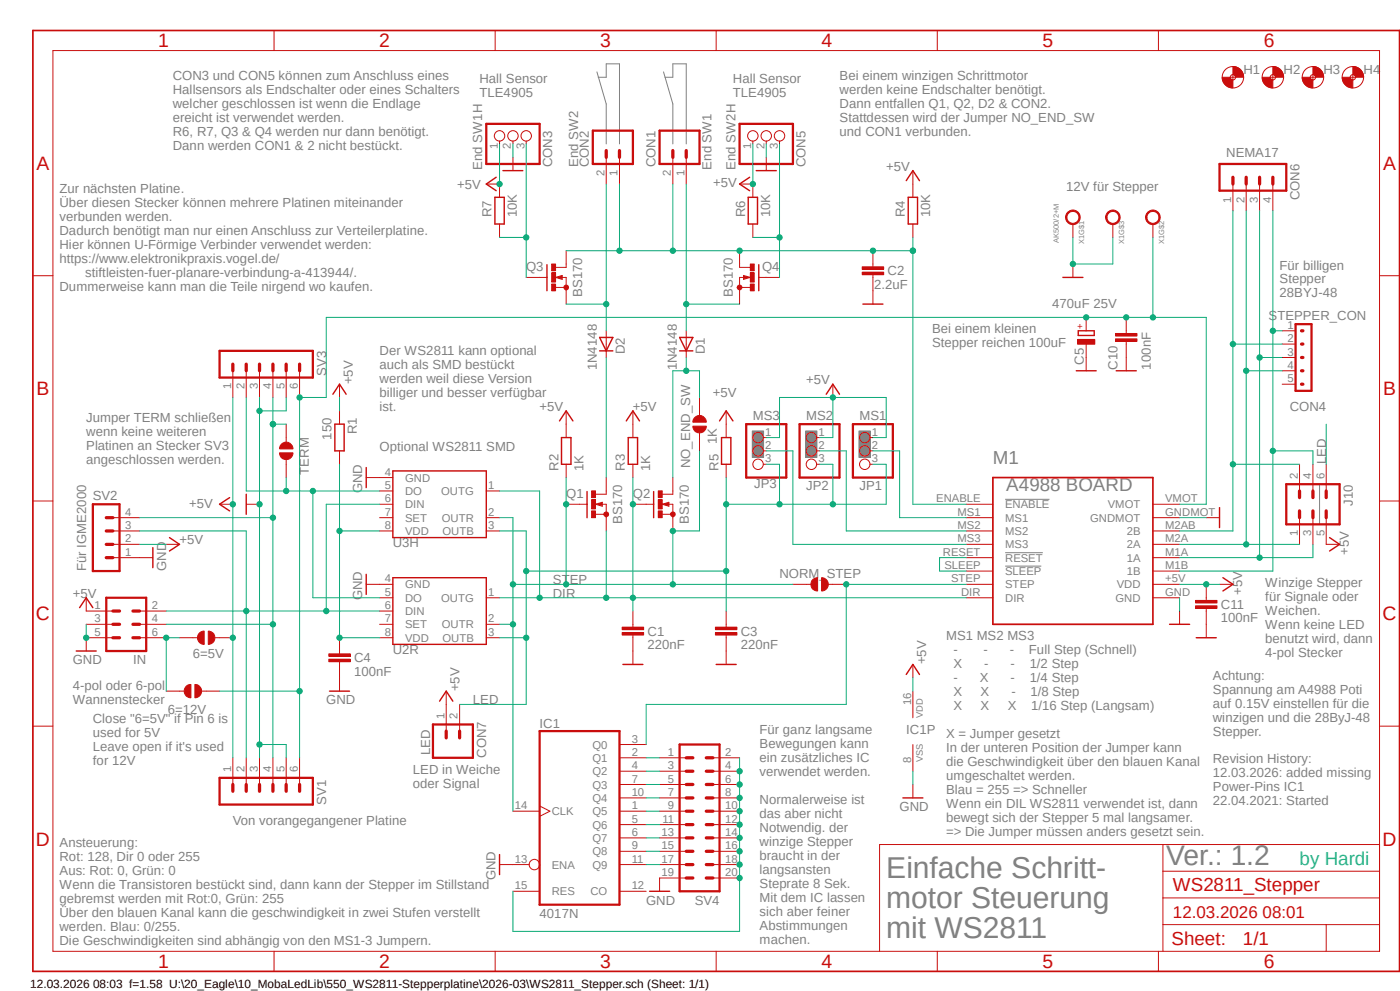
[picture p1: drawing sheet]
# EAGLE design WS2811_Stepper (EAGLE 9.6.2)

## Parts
6=5V  SOLDERJUMPERNO  [SJ_2S-NO]
6=12V  SOLDERJUMPERNO  [SJ_2S-NO]
C1  220nF  C-EU050-024X044  [C050-024X044]
C2  2.2uF  C-EU050-024X044  [C050-024X044]
C3  220nF  C-EU050-024X044  [C050-024X044]
C4  100nF  C-EU050-024X044  [C050-024X044]
C5  470uF 25V  CPOL-EUE5-10.5  [E5-10,5]
C10  100nF  C-EU050-024X044  [C050-024X044]
C11  100nF  C-EU050-024X044  [C050-024X044]
CON1  End SW1  M02PTH  [1X02]
CON2  End SW2  M02PTH  [1X02]
CON3  End SW1H  PINHD-1X3CB  [1X03-CLEANBIG]
CON4  STEPPER_CON  [STEPPER_CON]
CON5  End SW2H  PINHD-1X3CB  [1X03-CLEANBIG]
CON6  NEMA17  MA04-1  [MA04-1]
CON7  LED  M02PTH  [1X02]
D1  1N4148  1N4148DO35-7  [DO35-7]
D2  1N4148  1N4148DO35-7  [DO35-7]
H1  MOUNT-HOLE2.0  [2,0]
H2  MOUNT-HOLE2.0  [2,0]
H3  MOUNT-HOLE2.0  [2,0]
H4  MOUNT-HOLE2.0  [2,0]
IC1  4017N  [DIL16]
IN  ML6  [ML6]
J10  ML6  [ML6]
JP1  MS1  PINHD-1X3CB  [1X03-CLEANBIG]
JP2  MS2  PINHD-1X3CB  [1X03-CLEANBIG]
JP3  MS3  PINHD-1X3CB  [1X03-CLEANBIG]
M1  BOARD_A4988  [BOARD_A4988]
NO_END_SW  SOLDERJUMPERNO  [SJ_2S-NO]
NORM_STEP  SOLDERJUMPERNO  [SJ_2S-NO]
Q1  BS170  [SOT54E]
Q2  BS170  [SOT54E]
Q3  BS170  [SOT54E]
Q4  BS170  [SOT54E]
R1  150  RCL_R-EU_0204/7  [RCL_0204/7]
R2  1K  RCL_R-EU_0204/7  [RCL_0204/7]
R3  1K  RCL_R-EU_0204/7  [RCL_0204/7]
R4  10K  RCL_R-EU_0204/7  [RCL_0204/7]
R5  1K  RCL_R-EU_0204/7  [RCL_0204/7]
R6  10K  RCL_R-EU_0204/7  [RCL_0204/7]
R7  10K  RCL_R-EU_0204/7  [RCL_0204/7]
SV1  MA06-1  [MA06-1]
SV2  MA04-1  [MA04-1]
SV3  MA06-1  [MA06-1]
SV4  MA10-2  [MA10-2]
TERM  SOLDERJUMPERNO  [SJ_2S-NO]
U2R  WS2811  S3PO_MODUL_WS2811_SOUND_MP3-TF-16P_WS2811_AND_ATTINY_WS2811-ICTINY45-20-DIP  [S3PO_MODUL_WS2811_SOUND_MP3-TF-16P_WS2811_AND_ATTINY_WS2811_DIP08]
U3H  WS2811 SOT-8  S3PO_MODUL_WS2811_SOUND_MP3-TF-16P_WS2811_AND_ATTINY_WS2811-ICSOP8  [SOP8]
X1  AK500/2+M  [AK500/2+M]

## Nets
+5V: 6=5V.2 C11.1 CON3.1 CON5.1 CON7.1 IC1.16(VDD) IN.1 J10.5 JP1.1 JP2.1 JP3.1 M1.+5V(VDD) R1.1 R2.2 R3.2 R4.2 R5.2 R6.2 R7.2 SV1.1 SV2.2 SV3.1
DIR: C1.1 M1.DIR Q1.S Q2.G R3.1 U2R.1(OUTG) U3H.1(OUTG)
GND: C1.2 C2.2 C3.2 C4.2 C5.- C10.2 C11.2 CON3.2 CON5.2 IC1.8(VSS) IC1.13(ENA) IN.3 IN.5 M1.GND M1.GNDMOT SV1.3 SV1.5 SV2.1 SV3.3 SV3.5 SV4.19 U2R.4(GND) U3H.4(GND) X1.1 X1.M
LED: C3.1 CON7.2 J10.6 JP1.3 JP2.3 JP3.3 R5.1 U2R.3(OUTB) U3H.3(OUTB)
M1A: CON4.3 CON6.3 J10.3 M1.M1A(1A)
M1B: CON4.1 CON6.4 J10.4 M1.M1B(1B)
M2A: CON4.4 CON6.2 J10.1 M1.M2A(2A)
M2B: CON4.2 CON6.1 J10.2 M1.M2AB(2B)
N$1: M1.RESET(!RESET) M1.SLEEP(!SLEEP)
N$2: IN.2 SV1.2 SV2.3 U2R.6(DIN) U3H.6(DIN)
N$3: SV3.2 TERM.2 U2R.5(DO) U3H.5(DO)
N$4: IN.4 SV1.4 SV2.4 SV3.4 TERM.1
N$5: C4.1 R1.2 U2R.8(VDD) U3H.8(VDD)
N$6: C2.1 CON1.2 CON2.1 M1.ENABLE(!ENABLE) Q3.D Q4.D R4.1
N$8: CON1.1 D1.A Q4.S
N$9: CON2.2 D2.A Q3.S
N$10: CON5.3 Q4.G R6.1
N$11: D2.C Q1.D
N$13: D1.C NO_END_SW.1 Q2.D
N$14: JP2.2 M1.MS2
N$15: 6=5V.1 6=12V.2 IN.6
N$16: CON3.3 Q3.G R7.1
N$18: IC1.2(Q1) SV4.1
N$19: IC1.4(Q2) SV4.3
N$20: IC1.7(Q3) SV4.5
N$21: IC1.10(Q4) SV4.7
N$22: JP1.2 M1.MS1
N$23: IC1.1(Q5) SV4.9
N$24: IC1.5(Q6) SV4.11
N$25: IC1.6(Q7) SV4.13
N$26: IC1.9(Q8) SV4.15
N$27: JP3.2 M1.MS3
N$28: IC1.11(Q9) SV4.17
N$29: IC1.15(RES) SV4.2 SV4.4 SV4.6 SV4.8 SV4.10 SV4.12 SV4.14 SV4.16 SV4.18 SV4.20
N$33: IC1.3(Q0) M1.STEP NORM_STEP.2
STEP: IC1.14(CLK) NO_END_SW.2 NORM_STEP.1 Q1.G Q2.S R2.1 U2R.2(OUTR) U3H.2(OUTR)
VCC2: 6=12V.1 C5.+ C10.1 M1.VMOT SV1.6 SV3.6 X1.2
Unconnected: CON4.5 IC1.12(CO) U2R.7(SET) U3H.7(SET)

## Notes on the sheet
- CON3 und CON5 können zum Anschluss eines 
  Hallsensors als Endschalter oder eines Schalters
  welcher geschlossen ist wenn die Endlage
  ereicht ist verwendet werden. 
  R6, R7, Q3 & Q4 werden nur dann benötigt.
  Dann werden CON1 & 2 nicht bestückt.
- Bei einem winzigen Schrittmotor
  werden keine Endschalter benötigt.
  Dann entfallen Q1, Q2, D2 & CON2.
  Stattdessen wird der Jumper NO_END_SW
  und CON1 verbunden.
- Hall Sensor
  TLE4905
- Hall Sensor
  TLE4905
- 12V für Stepper
- Zur nächsten Platine. 
  Über diesen Stecker können mehrere Platinen miteinander
  verbunden werden.
  Dadurch benötigt man nur einen Anschluss zur Verteilerplatine.
  Hier können U-Förmige Verbinder verwendet werden: 
  https://www.elektronikpraxis.vogel.de/
         stiftleisten-fuer-planare-verbindung-a-413944/.
  Dummerweise kann man die Teile nirgend wo kaufen.
- Für billigen
  Stepper
  28BYJ-48
- Bei einem kleinen
  Stepper reichen 100uF
- Der WS2811 kann optional
  auch als SMD bestückt
  werden weil diese Version
  billiger und besser verfügbar
  ist.
- Optional WS2811 SMD
- Jumper TERM schließen 
  wenn keine weiteren
  Platinen an Stecker SV3 
  angeschlossen werden.
- Für IGME2000
- Winzige Stepper
  für Signale oder
  Weichen.
  Wenn keine LED
  benutzt wird, dann
  4-pol Stecker
- MS1 MS2 MS3
    -       -      -    Full Step (Schnell)
    X      -      -    1/2 Step
    -      X      -    1/4 Step
    X     X      -    1/8 Step
    X     X     X    1/16 Step (Langsam)
  
  X = Jumper gesetzt
  In der unteren Position der Jumper kann
  die Geschwindigkeit über den blauen Kanal
  umgeschaltet werden.
  Blau = 255 => Schneller
  Wenn ein DIL WS2811 verwendet ist, dann
  bewegt sich der Stepper 5 mal langsamer. 
  => Die Jumper müssen anders gesetzt sein.
- Achtung:
  Spannung am A4988 Poti
  auf 0.15V einstellen für die
  winzigen und die 28ByJ-48
  Stepper.
- 4-pol oder 6-pol 
  Wannenstecker
- Für ganz langsame
  Bewegungen kann 
  ein zusätzliches IC
  verwendet werden.
  
  Normalerweise ist
  das aber nicht 
  Notwendig. der 
  winzige Stepper
  braucht in der
  langsansten 
  Steprate 8 Sek.
  Mit dem IC lassen
  sich aber feiner
  Abstimmungen 
  machen.
- Close "6=5V" if Pin 6 is
  used for 5V
  Leave open if it's used 
  for 12V
- LED in Weiche
  oder Signal
- Revision History:
  12.03.2026: added missing 
  Power-Pins IC1
  22.04.2021: Started
- Von vorangegangener Platine
- Ansteuerung: 
  Rot: 128, Dir 0 oder 255
  Aus: Rot: 0, Grün: 0
  Wenn die Transistoren bestückt sind, dann kann der Stepper im Stillstand
  gebremst werden mit Rot:0, Grün: 255
  Über den blauen Kanal kann die geschwindigkeit in zwei Stufen verstellt
  werden. Blau: 0/255.
  Die Geschwindigkeiten sind abhängig von den MS1-3 Jumpern.
- Ver.: 1.2 | by Hardi
- Einfache Schritt-
  motor Steuerung
  mit WS2811

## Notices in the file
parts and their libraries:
SparkFun-Connectors: Licensing: Creative Commons ShareAlike 4.0 International - https://creativecommons.org/licenses/by-sa/4.0
